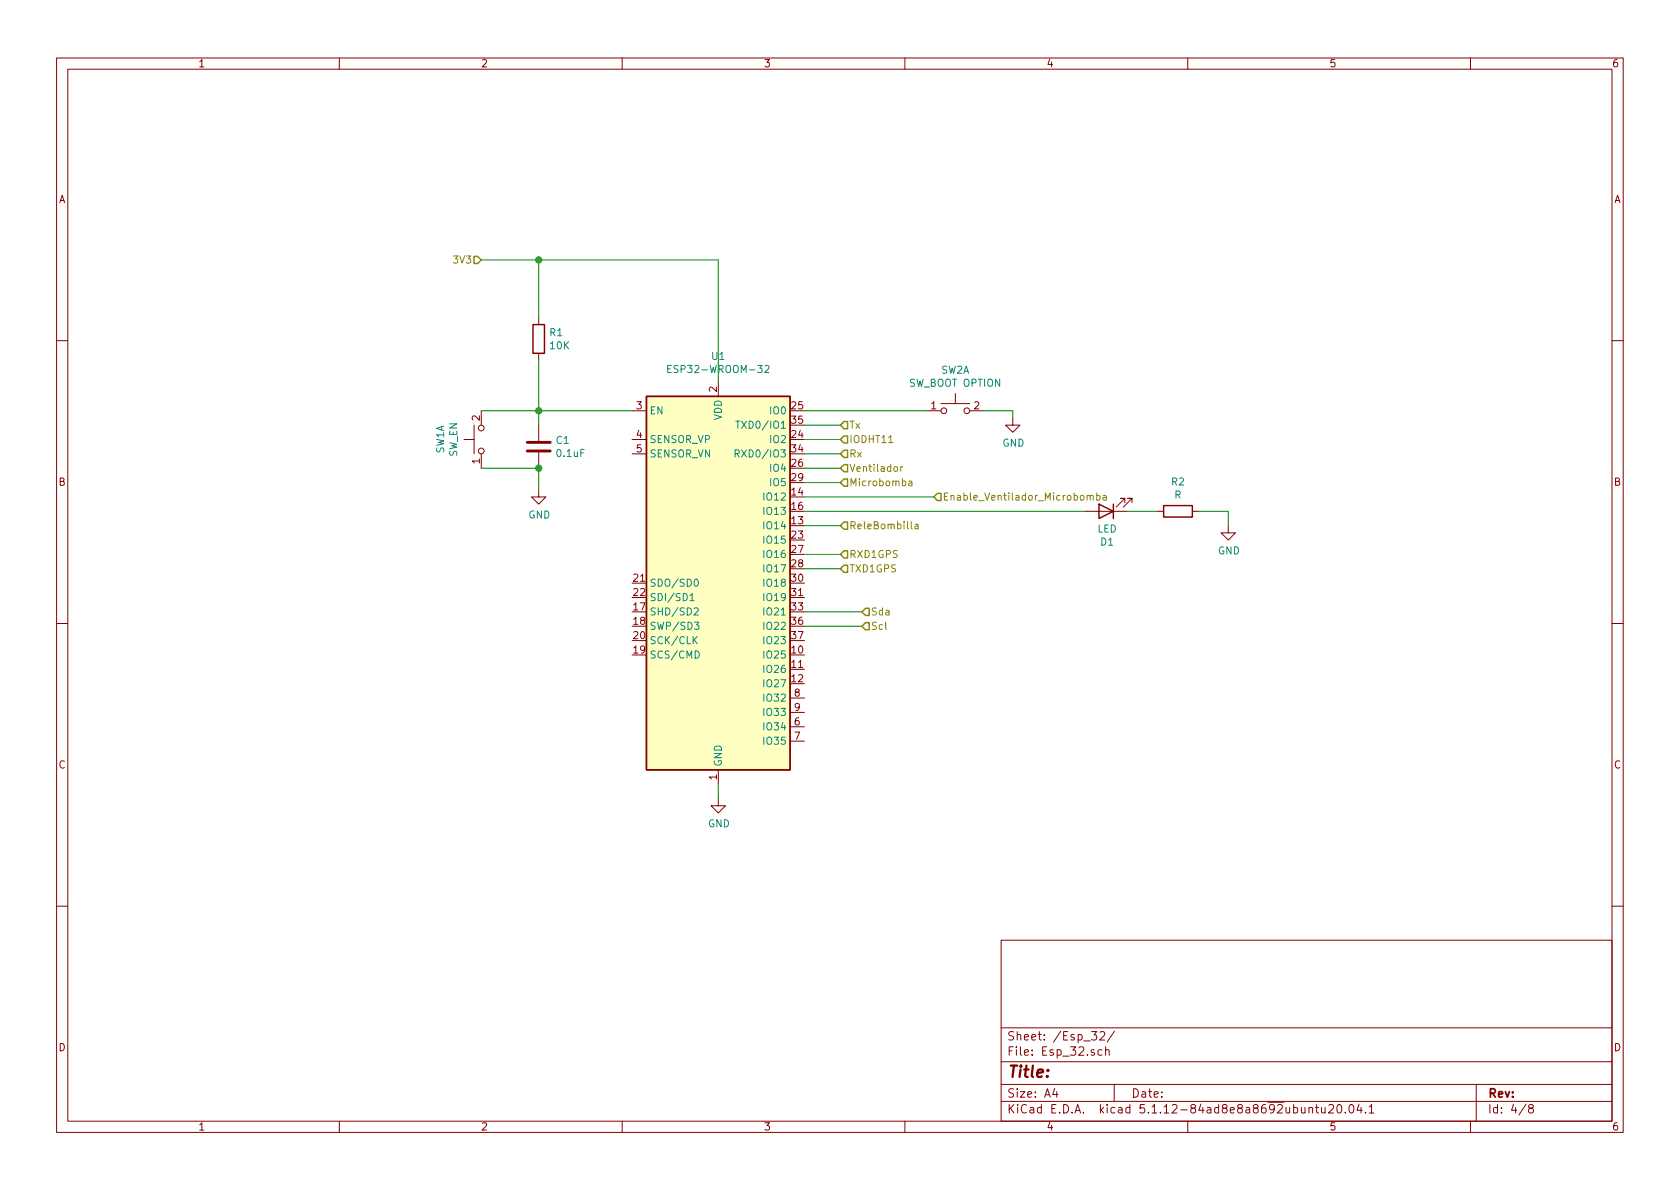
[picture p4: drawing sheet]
EESchema Schematic File Version 4
EELAYER 30 0
EELAYER END
$Descr A4 11693 8268
encoding utf-8
Sheet 4 8
Title ""
Date ""
Rev ""
Comp ""
Comment1 ""
Comment2 ""
Comment3 ""
Comment4 ""
$EndDescr
$Comp
L RF_Module:ESP32-WROOM-32 U1
U 1 1
P 5000 4050
F 0 "U1" H 5000 5631 50  0000 C CNN
F 1 "ESP32-WROOM-32" H 5000 5540 50  0000 C CNN
F 2 "RF_Module:ESP32-WROOM-32" H 5000 2550 50  0001 C CNN
F 3 "https://www.espressif.com/sites/default/files/documentation/esp32-wroom-32_datasheet_en.pdf" H 4700 4100 50  0001 C CNN
	1    5000 4050
	1    0    0    -1  
$EndComp
$Comp
L power:GND #PWR0103
U 1 1
P 5000 5550
F 0 "#PWR0103" H 5000 5300 50  0001 C CNN
F 1 "GND" H 5005 5377 50  0000 C CNN
F 2 "" H 5000 5550 50  0001 C CNN
F 3 "" H 5000 5550 50  0001 C CNN
	1    5000 5550
	1    0    0    -1  
$EndComp
Wire Wire Line
	5000 5450 5000 5550
Wire Wire Line
	5000 1800 5000 2650
Wire Wire Line
	6000 4350 5600 4350
Wire Wire Line
	6000 4250 5600 4250
Text HLabel 6000 4250 2    50   Input ~ 0
Sda
Text HLabel 6000 4350 2    50   Input ~ 0
Scl
$Comp
L Device:LED D?
U 1 1
P 7700 3550
AR Path="/61A89954/61A9D6F8" Ref="D?"  Part="1" 
AR Path="/61A89555/61A9D6F8" Ref="D1"  Part="1" 
F 0 "D1" H 7693 3767 50  0000 C CNN
F 1 "LED" H 7693 3676 50  0000 C CNN
F 2 "LED_THT:LED_D3.0mm" H 7700 3550 50  0001 C CNN
F 3 "~" H 7700 3550 50  0001 C CNN
	1    7700 3550
	-1   0    0    1   
$EndComp
$Comp
L power:GND #PWR0104
U 1 1
P 8550 3650
F 0 "#PWR0104" H 8550 3400 50  0001 C CNN
F 1 "GND" H 8555 3477 50  0000 C CNN
F 2 "" H 8550 3650 50  0001 C CNN
F 3 "" H 8550 3650 50  0001 C CNN
	1    8550 3650
	1    0    0    -1  
$EndComp
Wire Wire Line
	8550 3550 8550 3650
$Comp
L Device:R R2
U 1 1
P 8200 3550
F 0 "R2" V 7993 3550 50  0000 C CNN
F 1 "R" V 8084 3550 50  0000 C CNN
F 2 "Resistor_SMD:R_0805_2012Metric_Pad1.20x1.40mm_HandSolder" V 8130 3550 50  0001 C CNN
F 3 "~" H 8200 3550 50  0001 C CNN
	1    8200 3550
	0    1    1    0   
$EndComp
Wire Wire Line
	8050 3550 7850 3550
Wire Wire Line
	8350 3550 8550 3550
$Comp
L Switch:SW_Push_Dual_x2 SW?
U 1 1
P 6650 2850
AR Path="/61A89954/61A9D6FE" Ref="SW?"  Part="1" 
AR Path="/61A89555/61A9D6FE" Ref="SW2"  Part="1" 
F 0 "SW2" H 6650 3135 50  0000 C CNN
F 1 "SW_BOOT OPTION" H 6650 3044 50  0000 C CNN
F 2 "Button_Switch_SMD:SW_Push_1P1T_NO_CK_KMR2" H 6650 3050 50  0001 C CNN
F 3 "~" H 6650 3050 50  0001 C CNN
	1    6650 2850
	1    0    0    -1  
$EndComp
$Comp
L power:GND #PWR0105
U 1 1
P 7050 2900
F 0 "#PWR0105" H 7050 2650 50  0001 C CNN
F 1 "GND" H 7055 2727 50  0000 C CNN
F 2 "" H 7050 2900 50  0001 C CNN
F 3 "" H 7050 2900 50  0001 C CNN
	1    7050 2900
	1    0    0    -1  
$EndComp
Wire Wire Line
	6850 2850 7050 2850
Wire Wire Line
	7050 2850 7050 2900
Text HLabel 5850 2950 2    50   Input ~ 0
Tx
Text HLabel 5850 3150 2    50   Input ~ 0
Rx
Wire Wire Line
	5850 3150 5600 3150
Wire Wire Line
	5850 2950 5600 2950
Wire Wire Line
	5600 2850 6450 2850
Text HLabel 5850 3050 2    50   Input ~ 0
IODHT11
Wire Wire Line
	5600 3050 5850 3050
Text HLabel 5850 3250 2    50   Input ~ 0
Ventilador
Wire Wire Line
	5850 3250 5600 3250
Text HLabel 5850 3350 2    50   Input ~ 0
Microbomba
Wire Wire Line
	5600 3350 5850 3350
Text HLabel 6500 3450 2    50   Input ~ 0
Enable_Ventilador_Microbomba
Wire Wire Line
	5600 3450 6500 3450
Wire Wire Line
	5600 3550 7550 3550
Text HLabel 5850 3650 2    50   Input ~ 0
ReleBombilla
Text HLabel 5850 3850 2    50   Input ~ 0
RXD1GPS
Text HLabel 5850 3950 2    50   Input ~ 0
TXD1GPS
Wire Wire Line
	5600 3650 5850 3650
Wire Wire Line
	5600 3850 5850 3850
Wire Wire Line
	5600 3950 5850 3950
Wire Wire Line
	4400 2850 3750 2850
Connection ~ 3750 3250
Wire Wire Line
	3350 3250 3750 3250
Wire Wire Line
	3750 3250 3750 3400
Wire Wire Line
	3750 2850 3750 2950
Connection ~ 3750 2850
Wire Wire Line
	3350 2850 3750 2850
Wire Wire Line
	3750 2500 3750 2850
$Comp
L power:GND #PWR0106
U 1 1
P 3750 3400
F 0 "#PWR0106" H 3750 3150 50  0001 C CNN
F 1 "GND" H 3755 3227 50  0000 C CNN
F 2 "" H 3750 3400 50  0001 C CNN
F 3 "" H 3750 3400 50  0001 C CNN
	1    3750 3400
	1    0    0    -1  
$EndComp
$Comp
L Device:C C1
U 1 1
P 3750 3100
F 0 "C1" H 3865 3146 50  0000 L CNN
F 1 "0.1uF" H 3865 3055 50  0000 L CNN
F 2 "Capacitor_SMD:C_0805_2012Metric_Pad1.18x1.45mm_HandSolder" H 3788 2950 50  0001 C CNN
F 3 "~" H 3750 3100 50  0001 C CNN
	1    3750 3100
	1    0    0    -1  
$EndComp
$Comp
L Switch:SW_Push_Dual_x2 SW?
U 1 1
P 3350 3050
AR Path="/61A89954/61ADD626" Ref="SW?"  Part="1" 
AR Path="/61A89555/61ADD626" Ref="SW1"  Part="1" 
F 0 "SW1" H 3350 3335 50  0000 C CNN
F 1 "SW_EN" H 3350 3244 50  0000 C CNN
F 2 "Button_Switch_SMD:SW_Push_1P1T_NO_CK_KMR2" H 3350 3250 50  0001 C CNN
F 3 "~" H 3350 3250 50  0001 C CNN
	1    3350 3050
	0    -1   -1   0   
$EndComp
Connection ~ 3750 1800
Wire Wire Line
	3350 1800 3750 1800
Text HLabel 3350 1800 0    50   Input ~ 0
3V3
Wire Wire Line
	3750 1800 5000 1800
Wire Wire Line
	3750 1800 3750 2200
$Comp
L Device:R R1
U 1 1
P 3750 2350
F 0 "R1" H 3820 2396 50  0000 L CNN
F 1 "10K" H 3820 2305 50  0000 L CNN
F 2 "Resistor_SMD:R_0805_2012Metric_Pad1.20x1.40mm_HandSolder" V 3680 2350 50  0001 C CNN
F 3 "~" H 3750 2350 50  0001 C CNN
	1    3750 2350
	1    0    0    -1  
$EndComp
$EndSCHEMATC
